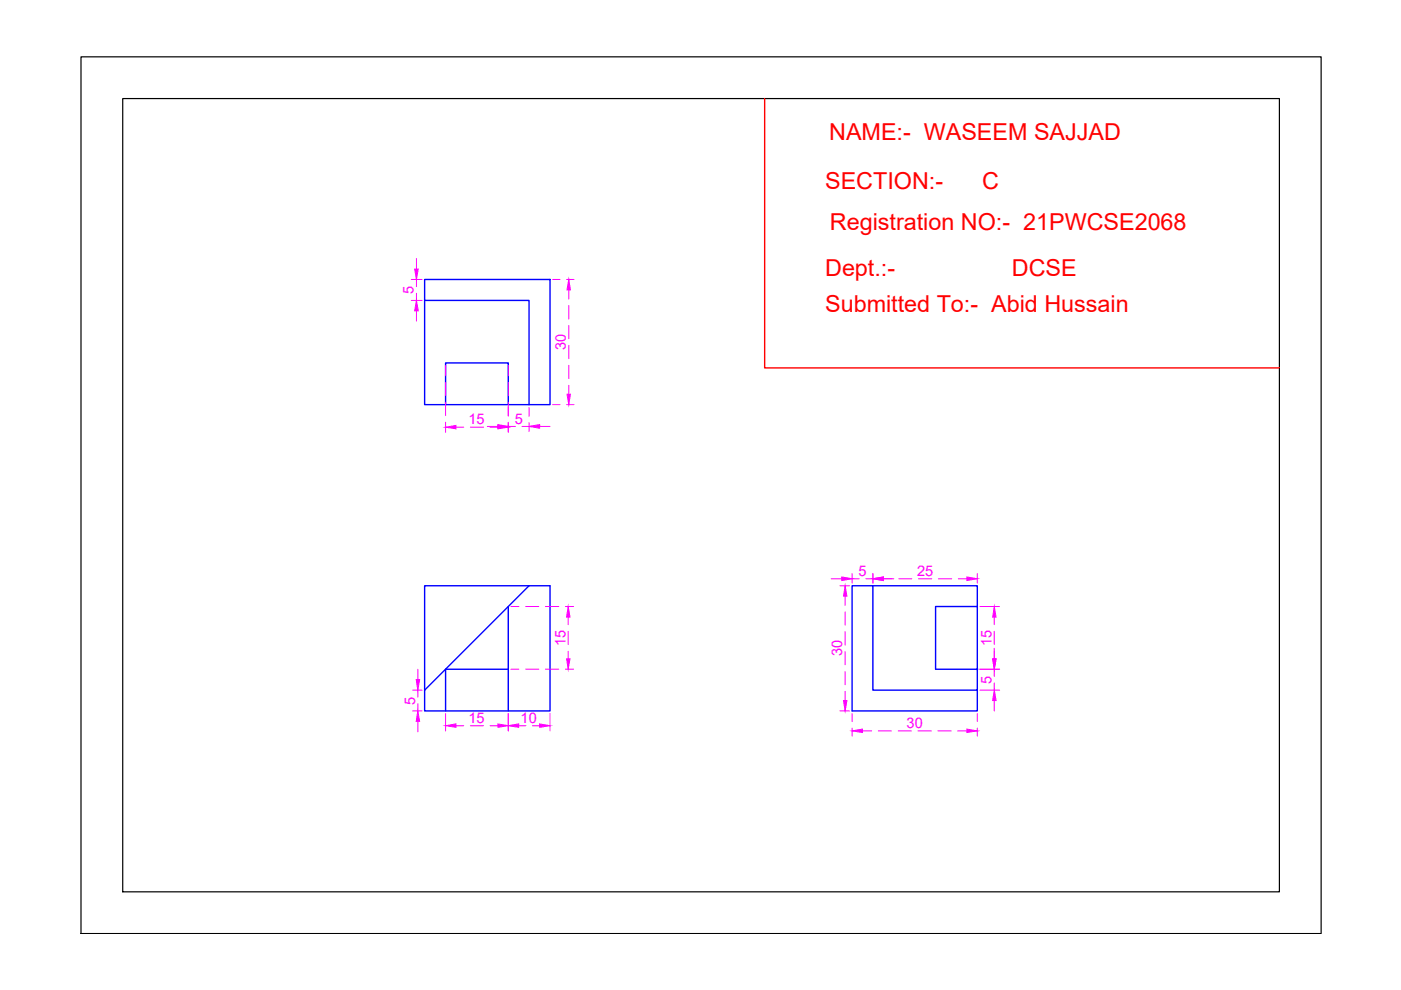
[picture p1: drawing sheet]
<svg xmlns="http://www.w3.org/2000/svg" width="297mm" height="210mm" viewBox="0 0 297 210" stroke-linecap="round" stroke-linejoin="round" font-family="sans-serif">
<!-- layer: 0 -->
<path d="M17.2 12.1h262.9v185.8h-262.9zM26 20.9h245.3v168.2h-245.3z" fill="none" stroke="#000" stroke-width=".25"/>
<!-- layer: FV TV SV -->
<path d="M90 59.3h26.6v26.5h-4.4v-22.1h-22.2zM90 63.7v22.1h22.2M94.5 85.8v-8.9h13.3v8.9M112.2 124.2h4.4v26.5h-8.8v-22.1M112.2 124.2h-22.2v22.1M112.2 124.2l-22.2 22.1M185.1 124.2h22.1v4.4M90 146.3v4.4h17.8M107.8 141.9h-13.3v8.8M207.2 141.9v-13.3h-8.8v13.3h8.8v4.4h-22.1v-22.1h-4.4v26.5h26.5v-4.4" fill="none" stroke="#00f" stroke-width=".3"/>
<circle cx="207.2" cy="141.9" r=".12" fill="#00f" stroke="#00f" stroke-width=".21"/>
<!-- layer: Dimension Lines -->
<g fill="none" stroke="#f0f" stroke-width=".21">
<path d="M87.2 59.3h2.3M88.3 54.8v2.3M88.3 59.3v1.5M117.2 59.3h1.5M120.1 59.3h1.6M87.2 63.7h2.3M88.3 62.2v1.5M88.3 65.9v2.2M94.5 77.5v2.2M107.8 77.5v2.2M120.6 61.5v1.9M120.6 64.8v2.8"/>
<path d="M120.6 69v2.8M120.6 73.2v2.9M120.6 77.5v2.7M94.5 81.1v2.8M94.5 85.3v2.8M94.5 89.5v2.2M96.7 90.6h1.6M99.7 90.6h2.8M103.3 90.4h2.3M103.9 90.6h1.7M107.8 81.1v2.8M107.8 85.3v3"/>
<path d="M107.8 89.5v2.2M107.8 90.4h1.5M110.7 90.4h1.5M112.2 86.4v1.9M112.2 89.6v1.9M114.4 90.4h2.2M117.2 85.8h1.5M120.1 85.8h1.6M120.6 81.7v1.9M108.3 128.6h1.7M111.4 128.6h2.8M115.6 128.6h2.9"/>
<path d="M119.9 128.6h1.7M120.5 130.8v1.6M120.5 133.8v2.8M120.5 138.1v1.6M176.2 122.7h2.3M178.1 124.2h2M179.2 126.4v1.9M179.2 129.7v2.8M179.2 133.9v2.9M179.2 138.2v2.8M180.7 121.6v2M180.7 122.7h1.5"/>
<path d="M183.6 122.7h1.5M185.1 121.6v2M187.3 122.7h2.2M190.5 122.7h2.8M194.8 122.7h2.8M199 122.7h2.8M203.2 122.7h1.8M207.2 121.6v2M207.8 128.6h4.1M210.8 130.8v1.6M210.8 133.8v2.8M210.8 137.4v2.3"/>
<path d="M87.5 150.7h2M87.5 146.3h2M88.6 141.9v2.2M88.6 146.3v1.5M88.6 149.2v1.5M88.6 152.9v2.3M94.5 151.3v3.7M96.7 153.9h1.6M99.7 153.9h2.8M103.9 153.9h1.7M107.8 151.3v3.7M108.3 141.9h1.7"/>
<path d="M110 153.9h1.5M111.4 141.9h2.8M112.9 153.9h1.5M115.6 141.9h2.9M116.6 151.3v3.7M119.9 141.9h1.7M178.1 150.7h2M179.2 142.4v2.8M179.2 146.6v1.9M180.7 151.3v1.7M180.7 154.4v1.7M182.9 155h1.9"/>
<path d="M186.2 155h2.8M190.4 155h2.8M194.6 155h2.9M198.9 155h2.8M203.1 155h1.9M207.2 151.3v1.7M207.2 154.4v1.7M207.8 141.9h4.1M207.8 146.3h4.1M210.8 141.9v1.5M210.8 144.8v1.5M210.8 148.5v2.2"/>
</g>
<g fill="#f0f" stroke="#f0f" stroke-width=".21">
<path d="M179.2 124.2l.4 2.2h-.8z"/>
<path d="M178.8 148.5h.8l-.4 2.2z"/>
<path d="M178.5 122.3l2.2 .4-2.2 .4z"/>
<path d="M185.1 122.7l2.2-.4v.8z"/>
<path d="M210.8 128.6l.4 2.2h-.7z"/>
<path d="M210.5 139.7h.7l-.4 2.2z"/>
<path d="M205 122.3l2.2 .4-2.2 .4z"/>
<path d="M205 154.6l2.2 .4-2.2 .3z"/>
<path d="M180.7 155l2.2-.4v.7z"/>
<path d="M210.8 146.3l.4 2.2h-.7z"/>
<path d="M94.5 153.9l2.2-.4v.7z"/>
<path d="M105.6 153.5l2.2 .4-2.2 .3z"/>
<path d="M88.3 144.1h.7l-.4 2.2z"/>
<path d="M88.6 150.7l.4 2.2h-.7z"/>
<path d="M120.5 128.6l.3 2.2h-.7z"/>
<path d="M120.1 139.7h.7l-.3 2.2z"/>
<path d="M107.8 153.9l2.2-.4v.7z"/>
<path d="M114.4 153.5l2.2 .4-2.2 .3z"/>
<path d="M87.9 57.1h.8l-.4 2.2z"/>
<path d="M88.3 63.7l.4 2.2h-.8z"/>
<path d="M94.5 90.6l2.2-.4v.7z"/>
<path d="M105.6 90.2l2.2 .4-2.2 .3z"/>
<path d="M112.2 90.4l2.2-.4v.8z"/>
<path d="M105.6 90l2.2 .4-2.2 .4z"/>
<path d="M120.6 59.3l.3 2.2h-.7z"/>
<path d="M120.2 83.6h.7l-.3 2.2z"/>
</g>
<!-- layer: Visible Lines -->
<path d="M162.1 20.9v57.1h109.2" fill="none" stroke="#f00" stroke-width=".3"/>
<g font-size="4.9" fill="#f00">
<text x="175.8" y="29.7">NAME:- WASEEM SAJJAD</text>
<text x="174.9" y="40.1">SECTION:-</text>
<text x="208.2" y="40.1">C</text>
<text x="176" y="48.8">Registration NO:- 21PWCSE2068</text>
<text x="174.9" y="58.5">Dept.:-</text>
<text x="214.6" y="58.5">DCSE</text>
<text x="174.9" y="66.2">Submitted To:- Abid Hussain</text>
</g>
<g font-size="3.1" fill="#f0f">
<text x="87.7" y="62.3" transform="rotate(-90 87.7 62.3)">5</text>
<text x="120" y="74.2" transform="rotate(-90 120 74.2)">30</text>
<text x="99.3" y="90">15</text>
<text x="109.1" y="89.8">5</text>
<text x="182" y="122.1">5</text>
<text x="194.5" y="122.1">25</text>
<text x="119.9" y="137.1" transform="rotate(-90 119.9 137.1)">15</text>
<text x="210.2" y="137.1" transform="rotate(-90 210.2 137.1)">15</text>
<text x="178.6" y="139.2" transform="rotate(-90 178.6 139.2)">30</text>
<text x="88" y="149.4" transform="rotate(-90 88 149.4)">5</text>
<text x="210.2" y="145" transform="rotate(-90 210.2 145)">5</text>
<text x="99.3" y="153.3">15</text>
<text x="110.4" y="153.3">10</text>
<text x="192.2" y="154.4">30</text>
</g>
</svg>
